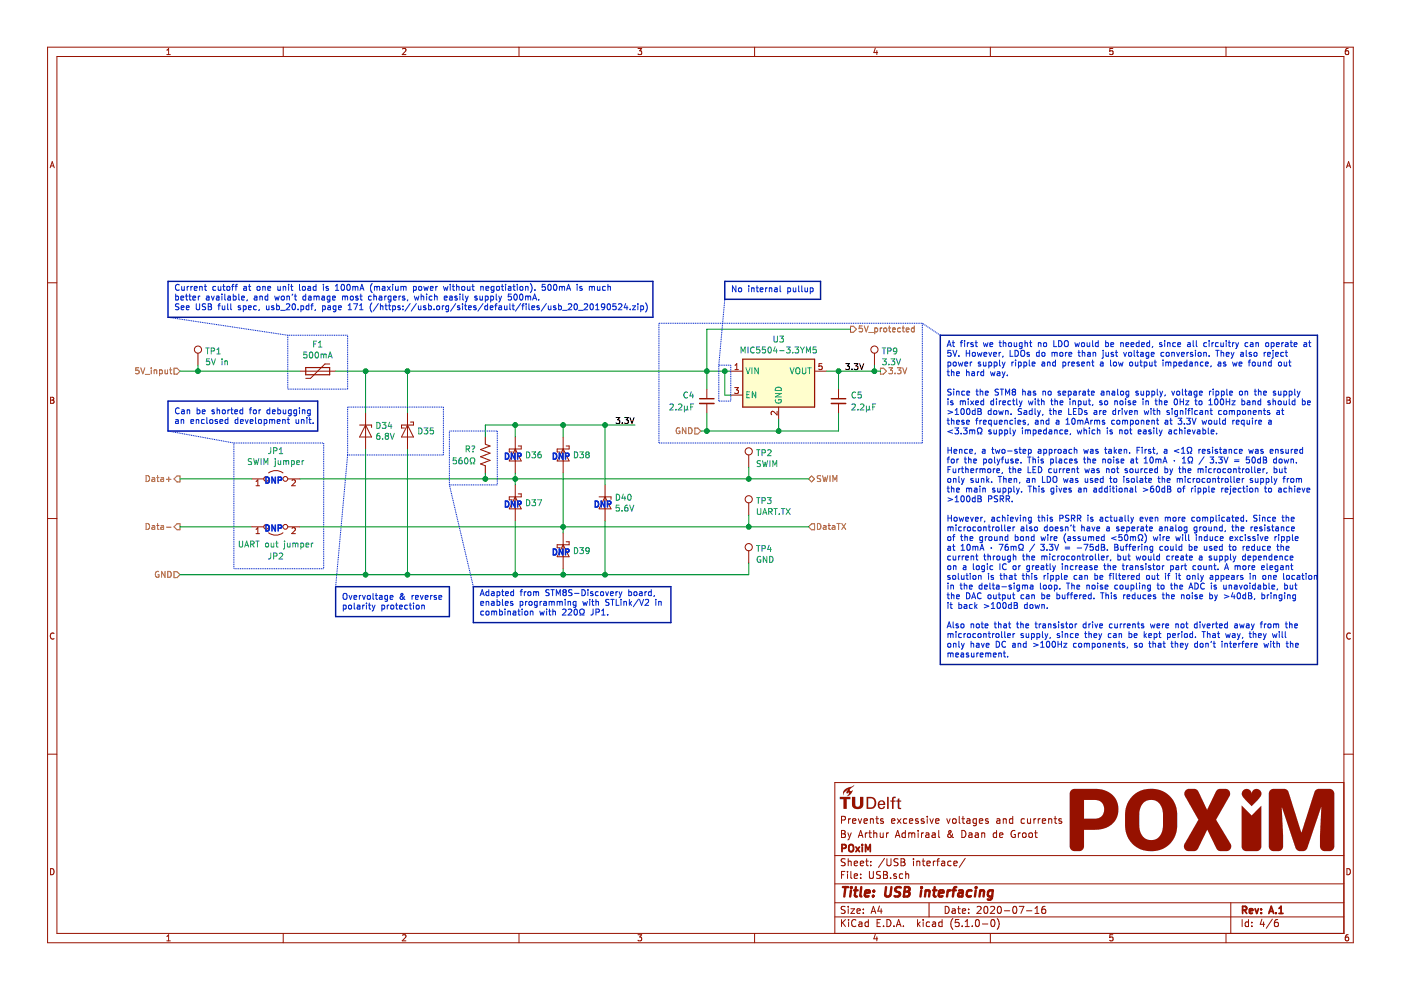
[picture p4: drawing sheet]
EESchema Schematic File Version 4
LIBS:POxiM-wristcomputer-cache
EELAYER 29 0
EELAYER END
$Descr A4 11693 8268
encoding utf-8
Sheet 4 6
Title "USB interfacing"
Date "2020-07-16"
Rev "A.1"
Comp "POxiM"
Comment1 "By Arthur Admiraal & Daan de Groot"
Comment2 "Prevents excessive voltages and currents"
Comment3 ""
Comment4 ""
$EndDescr
Text HLabel 1500 3100 0    50   Input ~ 0
5V_input
Text HLabel 1500 4400 0    50   Output ~ 0
Data-
Text HLabel 1500 4800 0    50   Input ~ 0
GND
Text HLabel 6750 4000 2    50   BiDi ~ 0
SWIM
$Comp
L Device:Polyfuse F1
U 1 1
P 2650 3100
F 0 "F1" V 2425 3100 50  0000 C CNN
F 1 "500mA" V 2516 3100 50  0000 C CNN
F 2 "Resistor_SMD:R_1812_4532Metric" H 2700 2900 50  0001 L CNN
F 3 "${KIPRJMOD}/Datasheets/0ZCG_Nov2016-1132141.pdf" H 2650 3100 50  0001 C CNN
F 4 "530-0ZCG0050FF2C" H -2350 -150 50  0001 C CNN "Order number"
F 5 "0ZCG0050FF2C " H -2350 -150 50  0001 C CNN "Part number"
F 6 "Mouser" H -2350 -150 50  0001 C CNN "Supplier"
F 7 "https://nl.mouser.com/ProductDetail/Bel-Fuse/0ZCG0050FF2C?qs=sGAEpiMZZMsgjL4JkW1EEcd%252Bb5fzYQwTN3%252BBvCLJLX%252B5PWZvY0sqIg%3D%3D" H -2350 -150 50  0001 C CNN "Link"
F 8 "Used for under- and overvoltage protection and overcurrent protection." H -1250 0   50  0001 C CNN "Notes"
	1    2650 3100
	0    1    1    0   
$EndComp
$Comp
L Device:D_Zener D34
U 1 1
P 3050 3600
F 0 "D34" V 3004 3680 50  0000 L CNN
F 1 "6.8V" V 3095 3680 50  0000 L CNN
F 2 "POxiM-uncategorised:D_SOD-123" H 3050 3600 50  0001 C CNN
F 3 "${KIPRJMOD}/Datasheets/vishay_mmsz52251-1211520.pdf" H 3050 3600 50  0001 C CNN
F 4 "78-MMSZ5235C-E3-08" H -2650 -150 50  0001 C CNN "Order number"
F 5 "MMSZ5235C-E3-08" H -2650 -150 50  0001 C CNN "Part number"
F 6 "Mouser" H -2650 -150 50  0001 C CNN "Supplier"
F 7 "https://nl.mouser.com/ProductDetail/Vishay-Semiconductors/MMSZ5235C-E3-08?qs=%2Fha2pyFadujV4RO4S1waElb5dV%252B%252B64uy%252BMxGR3Uu3OLRSQj%252BNF3A9w6RObocYX7m" H -2650 -150 50  0001 C CNN "Link"
F 8 "Used for overvoltage protection. Ensure leakage current is <0.1mA at 5.5V." H -2650 -150 50  0001 C CNN "Notes"
	1    3050 3600
	0    1    1    0   
$EndComp
Wire Wire Line
	2800 3100 3050 3100
Wire Wire Line
	3050 3100 3050 3450
Wire Wire Line
	3050 3750 3050 4800
Text HLabel 7100 2750 2    50   Output ~ 0
5V_protected
Wire Wire Line
	1500 3100 1650 3100
Text HLabel 1500 4000 0    50   Output ~ 0
Data+
Text HLabel 6750 4400 2    50   Input ~ 0
DataTX
Wire Wire Line
	3400 3750 3400 4800
Wire Wire Line
	3400 3450 3400 3100
Wire Wire Line
	1500 4000 2100 4000
Wire Wire Line
	1500 4400 2100 4400
$Comp
L Device:D_Schottky D35
U 1 1
P 3400 3600
AR Path="/5EBC5C8E/5EC1DBE1" Ref="D35"  Part="1" 
AR Path="/5EBC342A/5EC1DBE1" Ref="D?"  Part="1" 
F 0 "D35" V 3400 3680 50  0000 L CNN
F 1 "Schottky" V 3445 3680 50  0001 L CNN
F 2 "POxiM-uncategorised:D_SOD-323" H 3400 3600 50  0001 C CNN
F 3 "${KIPRJMOD}/Datasheets/Infineon-BAS3010ASERIES-DS-v01_01-en-1226012.pdf" H 3400 3600 50  0001 C CNN
F 4 "726-BAS3010A03WE632" H -2800 -150 50  0001 C CNN "Order number"
F 5 "BAS3010A03WE6327XT" H -2800 -150 50  0001 C CNN "Part number"
F 6 "Mouser" H -2800 -150 50  0001 C CNN "Supplier"
F 7 "Used for reverse polarity protection, forward voltage should be lower than µC ESD protection Vf." H -2800 -150 50  0001 C CNN "Notes"
F 8 "https://nl.mouser.com/ProductDetail/Infineon-Technologies/BAS3010A03WE6327XT?qs=6QXTaorEuHthvzrroBEBiQ%3D%3D" H -2800 -150 50  0001 C CNN "Link"
	1    3400 3600
	0    1    1    0   
$EndComp
Wire Notes Line
	1950 3700 2700 3700
Wire Notes Line
	2700 3700 2700 4750
Wire Notes Line
	2700 4750 1950 4750
Wire Notes Line
	1950 4750 1950 3700
$Comp
L Jumper:Jumper_2_Open JP2
U 1 1
P 2300 4400
F 0 "JP2" H 2300 4650 50  0000 C CNN
F 1 "UART out jumper" H 2300 4550 50  0000 C CNN
F 2 "POxiM-uncategorised:R_0805_2012Metric_0603_1608Metric" H 2300 4400 50  0001 C CNN
F 3 "${KIPRJMOD}/Datasheets/AOA0000C301-1488782.pdf" H 2300 4400 50  0001 C CNN
F 4 "ERJ-3GEYJ561V" H 2300 4400 50  0001 C CNN "Part number"
F 5 "667-ERJ-3GEYJ561V" H 2300 4400 50  0001 C CNN "Order number"
F 6 "Mouser" H 2300 4400 50  0001 C CNN "Supplier"
F 7 "https://nl.mouser.com/ProductDetail/Panasonic/ERJ-3GEYJ561V?qs=sGAEpiMZZMtlubZbdhIBIDkNbKahCB4%252B6KNOdheeNIE%3D" H 2300 4400 50  0001 C CNN "Link"
F 8 "DNP, used only for debugging" H -2350 -100 50  0001 C CNN "Notes"
	1    2300 4400
	1    0    0    1   
$EndComp
Text Notes 1450 3550 0    50   ~ 0
Can be shorted for debugging\nan enclosed development unit.
Wire Notes Line
	2900 3400 3700 3400
Wire Notes Line
	3700 3400 3700 3800
Wire Notes Line
	3700 3800 2900 3800
Wire Notes Line
	2900 3800 2900 3400
Wire Notes Line
	2400 2800 2400 3250
Wire Notes Line
	2400 3250 2900 3250
Wire Notes Line
	2900 3250 2900 2800
Wire Notes Line
	2900 2800 2400 2800
Wire Notes Line
	1400 2650 2400 2800
Wire Bus Line
	5450 2650 1400 2650
Wire Bus Line
	1400 3350 1400 3600
Wire Bus Line
	1400 3600 2650 3600
Wire Bus Line
	2650 3350 1400 3350
Wire Bus Line
	2650 3350 2650 3600
Wire Notes Line
	1400 3600 1950 3700
Text Notes 2850 5100 0    50   ~ 0
Overvoltage & reverse\npolarity protection
Wire Bus Line
	2800 4900 2800 5150
Wire Bus Line
	2800 5150 3750 5150
Wire Bus Line
	3750 5150 3750 4900
Wire Bus Line
	3750 4900 2800 4900
Wire Notes Line
	2800 4900 2900 3800
Wire Bus Line
	1400 2650 1400 2350
Wire Bus Line
	5450 2350 5450 2650
Wire Bus Line
	1400 2350 5450 2350
Text Notes 1450 2600 0    50   ~ 0
Current cutoff at one unit load is 100mA (maxium power without negotiation). 500mA is much \nbetter available, and won’t damage most chargers, which easily supply 500mA.\nSee USB full spec, usb_20.pdf, page 171 (/https://usb.org/sites/default/files/usb_20_20190524.zip)
$Comp
L Connector:TestPoint TP?
U 1 1
P 6250 3900
AR Path="/5EBC558F/5F6B5998" Ref="TP?"  Part="1" 
AR Path="/5EBC5C8E/5F6B5998" Ref="TP2"  Part="1" 
F 0 "TP2" H 6308 4018 50  0000 L CNN
F 1 "SWIM" H 6308 3927 50  0000 L CNN
F 2 "POxiM-uncategorised:TestPoint_THTPad_D1.0mm_Drill0.5mm" H 6450 3900 50  0001 C CNN
F 3 "~" H 6450 3900 50  0001 C CNN
F 4 "~" H 0   0   50  0001 C CNN "Link"
F 5 "SHOULD NOT BE ON BOM" H 0   0   50  0001 C CNN "Notes"
F 6 "~" H 0   0   50  0001 C CNN "Order number"
F 7 "~" H 0   0   50  0001 C CNN "Part number"
F 8 "~" H 0   0   50  0001 C CNN "Supplier"
	1    6250 3900
	1    0    0    -1  
$EndComp
$Comp
L Connector:TestPoint TP?
U 1 1
P 6250 4700
AR Path="/5EBC558F/5F6B599F" Ref="TP?"  Part="1" 
AR Path="/5EBC5C8E/5F6B599F" Ref="TP4"  Part="1" 
F 0 "TP4" H 6192 4818 50  0000 R CNN
F 1 "GND" H 6192 4727 50  0000 R CNN
F 2 "POxiM-uncategorised:TestPoint_THTPad_D1.0mm_Drill0.5mm" H 6450 4700 50  0001 C CNN
F 3 "~" H 6450 4700 50  0001 C CNN
F 4 "~" H 0   100 50  0001 C CNN "Link"
F 5 "SHOULD NOT BE ON BOM" H 0   100 50  0001 C CNN "Notes"
F 6 "~" H 0   100 50  0001 C CNN "Order number"
F 7 "~" H 0   100 50  0001 C CNN "Part number"
F 8 "~" H 0   100 50  0001 C CNN "Supplier"
	1    6250 4700
	-1   0    0    -1  
$EndComp
Wire Wire Line
	6250 3900 6250 4000
Wire Wire Line
	6250 4000 6750 4000
$Comp
L Connector:TestPoint TP?
U 1 1
P 6250 4300
AR Path="/5EBC558F/5F6B6673" Ref="TP?"  Part="1" 
AR Path="/5EBC5C8E/5F6B6673" Ref="TP3"  Part="1" 
F 0 "TP3" H 6308 4418 50  0000 L CNN
F 1 "UART.TX" H 6308 4327 50  0000 L CNN
F 2 "POxiM-uncategorised:TestPoint_THTPad_D1.0mm_Drill0.5mm" H 6450 4300 50  0001 C CNN
F 3 "~" H 6450 4300 50  0001 C CNN
F 4 "~" H 0   50  50  0001 C CNN "Link"
F 5 "SHOULD NOT BE ON BOM" H 0   50  50  0001 C CNN "Notes"
F 6 "~" H 0   50  50  0001 C CNN "Order number"
F 7 "~" H 0   50  50  0001 C CNN "Part number"
F 8 "~" H 0   50  50  0001 C CNN "Supplier"
	1    6250 4300
	1    0    0    -1  
$EndComp
Wire Wire Line
	6250 4300 6250 4400
Wire Wire Line
	6250 4400 6750 4400
Wire Wire Line
	6250 4700 6250 4800
$Comp
L Connector:TestPoint TP?
U 1 1
P 1650 3050
AR Path="/5EBC558F/5F6B9264" Ref="TP?"  Part="1" 
AR Path="/5EBC5C8E/5F6B9264" Ref="TP1"  Part="1" 
F 0 "TP1" H 1708 3168 50  0000 L CNN
F 1 "5V in" H 1708 3077 50  0000 L CNN
F 2 "POxiM-uncategorised:TestPoint_THTPad_D1.0mm_Drill0.5mm" H 1850 3050 50  0001 C CNN
F 3 "~" H 1850 3050 50  0001 C CNN
F 4 "~" H -1250 0   50  0001 C CNN "Link"
F 5 "SHOULD NOT BE ON BOM" H -1250 0   50  0001 C CNN "Notes"
F 6 "~" H -1250 0   50  0001 C CNN "Order number"
F 7 "~" H -1250 0   50  0001 C CNN "Part number"
F 8 "~" H -1250 0   50  0001 C CNN "Supplier"
	1    1650 3050
	1    0    0    -1  
$EndComp
Wire Wire Line
	1650 3050 1650 3100
Connection ~ 1650 3100
Wire Wire Line
	1650 3100 2500 3100
$Comp
L Regulator_Linear:MIC5504-3.3YM5 U3
U 1 1
P 6500 3200
F 0 "U3" H 6500 3567 50  0000 C CNN
F 1 "MIC5504-3.3YM5" H 6500 3476 50  0000 C CNN
F 2 "Package_TO_SOT_SMD:SOT-23-5" H 6500 2800 50  0001 C CNN
F 3 "${KIPRJMOD}/Datasheets/MIC550X-1082389.pdf" H 6250 3450 50  0001 C CNN
F 4 "MIC5504-3.3YM5-TR" H 6500 3200 50  0001 C CNN "Part number"
F 5 "998-MIC5504-3.3YM5TR" H 6500 3200 50  0001 C CNN "Order number"
F 6 "Mouser" H 6500 3200 50  0001 C CNN "Supplier"
F 7 "3.3V, dropout <1V, output impedance <1Ω, >60dB PSRR" H 6500 3200 50  0001 C CNN "Notes"
F 8 "https://nl.mouser.com/ProductDetail/Microchip-Technology-Micrel/MIC5504-33YM5-TR?qs=%2Fha2pyFaduiQSwwJX7b6pPG5HoOt4HuL%2Fi3xzYFEJnvNhOYJx3yuOz%2Fwm%2F7g6yjh" H 6500 3200 50  0001 C CNN "Link"
	1    6500 3200
	1    0    0    -1  
$EndComp
Text HLabel 7350 3100 2    50   Output ~ 0
3.3V
Wire Wire Line
	7350 3100 7300 3100
$Comp
L Device:C_Small C?
U 1 1
P 7000 3350
AR Path="/5EBC558F/5F70BC67" Ref="C?"  Part="1" 
AR Path="/5EBC5C8E/5F70BC67" Ref="C5"  Part="1" 
F 0 "C5" H 7100 3400 50  0000 L CNN
F 1 "2.2µF" H 7100 3300 50  0000 L CNN
F 2 "POxiM-uncategorised:C_0805_2012Metric_0603_1608Metric" H 7000 3350 50  0001 C CNN
F 3 "${KIPRJMOD}/Datasheets/murata_03122018_GCM_Series-1310150.pdf" H 7000 3350 50  0001 C CNN
F 4 "Mouser" H 2300 700 50  0001 C CNN "Supplier"
F 5 "5V bulk decoupling capacitance. Value non-critical. X7R, >10V, AEC-Q200" H 2300 700 50  0001 C CNN "Notes"
F 6 "https://nl.mouser.com/ProductDetail/Murata-Electronics/GCM21BR71E225KA73L?qs=aEuGZpxfbxXYW28lkhxT3w%3D%3D" H 0   0   50  0001 C CNN "Link"
F 7 "81-GCM21BR71E225KA3L" H 0   0   50  0001 C CNN "Order number"
F 8 "GCM21BR71E225KA73L " H 0   0   50  0001 C CNN "Part number"
	1    7000 3350
	1    0    0    -1  
$EndComp
$Comp
L Device:C_Small C?
U 1 1
P 5900 3350
AR Path="/5EBC558F/5F70C49A" Ref="C?"  Part="1" 
AR Path="/5EBC5C8E/5F70C49A" Ref="C4"  Part="1" 
F 0 "C4" H 6000 3400 50  0000 L CNN
F 1 "2.2µF" H 6000 3300 50  0000 L CNN
F 2 "POxiM-uncategorised:C_0805_2012Metric_0603_1608Metric" H 5900 3350 50  0001 C CNN
F 3 "${KIPRJMOD}/Datasheets/murata_03122018_GCM_Series-1310150.pdf" H 5900 3350 50  0001 C CNN
F 4 "Mouser" H 1200 700 50  0001 C CNN "Supplier"
F 5 "5V bulk decoupling capacitance. Value non-critical. X7R, >10V, AEC-Q200" H 1200 700 50  0001 C CNN "Notes"
F 6 "https://nl.mouser.com/ProductDetail/Murata-Electronics/GCM21BR71E225KA73L?qs=aEuGZpxfbxXYW28lkhxT3w%3D%3D" H 0   0   50  0001 C CNN "Link"
F 7 "81-GCM21BR71E225KA3L" H 0   0   50  0001 C CNN "Order number"
F 8 "GCM21BR71E225KA73L " H 0   0   50  0001 C CNN "Part number"
	1    5900 3350
	-1   0    0    -1  
$EndComp
Wire Wire Line
	6500 3500 6500 3600
Wire Wire Line
	6500 3600 7000 3600
Wire Wire Line
	7000 3600 7000 3450
Wire Wire Line
	7000 3250 7000 3100
Connection ~ 7000 3100
Wire Wire Line
	7000 3100 6900 3100
Wire Wire Line
	6100 3100 6050 3100
Wire Wire Line
	5900 3100 5900 3250
Wire Wire Line
	5900 3450 5900 3600
Wire Wire Line
	5900 3600 6500 3600
Connection ~ 6500 3600
Wire Wire Line
	7100 2750 5900 2750
Wire Wire Line
	5850 3600 5900 3600
Connection ~ 5900 3600
Connection ~ 5900 3100
Wire Wire Line
	5900 3100 5900 2750
Text Notes 7900 5500 0    50   ~ 0
At first we thought no LDO would be needed, since all circuitry can operate at \n5V. However, LDOs do more than just voltage conversion. They also reject \npower supply ripple and present a low output impedance, as we found out \nthe hard way.\n\nSince the STM8 has no separate analog supply, voltage ripple on the supply \nis mixed directly with the input, so noise in the 0Hz to 100Hz band should be \n>100dB down. Sadly, the LEDs are driven with significant components at \nthese frequencies, and a 10mArms component at 3.3V would require a \n<3.3mΩ supply impedance, which is not easily achievable.\n\nHence, a two-step approach was taken. First, a <1Ω resistance was ensured \nfor the polyfuse. This places the noise at 10mA · 1Ω / 3.3V = 50dB down. \nFurthermore, the LED current was not sourced by the microcontroller, but \nonly sunk. Then, an LDO was used to isolate the microcontroller supply from \nthe main supply. This gives an additional >60dB of ripple rejection to achieve \n>100dB PSRR.\n\nHowever, achieving this PSRR is actually even more complicated. Since the \nmicrocontroller also doesn’t have a seperate analog ground, the resistance \nof the ground bond wire (assumed <50mΩ) wire will induce excissive ripple \nat 10mA · 76mΩ / 3.3V = -75dB. Buffering could be used to reduce the \ncurrent through the microcontroller, but would create a supply dependence \non a logic IC or greatly increase the transistor part count. A more elegant \nsolution is that this ripple can be filtered out if it only appears in one location \nin the delta-sigma loop. The noise coupling to the ADC is unavoidable, but \nthe DAC output can be buffered. This reduces the noise by >40dB, bringing \nit back >100dB down.\n\nAlso note that the transistor drive currents were not diverted away from the \nmicrocontroller supply, since they can be kept period. That way, they will \nonly have DC and >100Hz components, so that they don’t interfere with the \nmeasurement.
Wire Notes Line
	7700 2700 7700 3700
Wire Notes Line
	7700 3700 5500 3700
Wire Notes Line
	5500 3700 5500 2700
Wire Notes Line
	5500 2700 7700 2700
Wire Bus Line
	7850 2800 11000 2800
Wire Bus Line
	11000 2800 11000 5550
Wire Bus Line
	11000 5550 7850 5550
Wire Bus Line
	7850 5550 7850 2800
Wire Notes Line
	7850 2800 7700 2700
Connection ~ 3050 3100
Connection ~ 3050 4800
Wire Wire Line
	3050 4800 1500 4800
Connection ~ 3400 3100
Connection ~ 3400 4800
Wire Wire Line
	3050 4800 3400 4800
Wire Wire Line
	3050 3100 3400 3100
Wire Wire Line
	3400 3100 5900 3100
$Comp
L Device:D_Schottky D37
U 1 1
P 4300 4200
AR Path="/5EBC5C8E/5F0C07B4" Ref="D37"  Part="1" 
AR Path="/5EBC342A/5F0C07B4" Ref="D?"  Part="1" 
F 0 "D37" V 4300 4280 50  0000 L CNN
F 1 "Schottky" V 4345 4280 50  0001 L CNN
F 2 "POxiM-uncategorised:D_SOD-323" H 4300 4200 50  0001 C CNN
F 3 "${KIPRJMOD}/Datasheets/Infineon-BAS3010ASERIES-DS-v01_01-en-1226012.pdf" H 4300 4200 50  0001 C CNN
F 4 "726-BAS3010A03WE632" H -1900 450 50  0001 C CNN "Order number"
F 5 "BAS3010A03WE6327XT" H -1900 450 50  0001 C CNN "Part number"
F 6 "Mouser" H -1900 450 50  0001 C CNN "Supplier"
F 7 "DNP. Used for overvoltage protection of data readout. Used for reverse polarity protection, forward voltage should be lower than µC ESD protection Vf." H -1900 450 50  0001 C CNN "Notes"
F 8 "https://nl.mouser.com/ProductDetail/Infineon-Technologies/BAS3010A03WE6327XT?qs=6QXTaorEuHthvzrroBEBiQ%3D%3D" H -1900 450 50  0001 C CNN "Link"
	1    4300 4200
	0    1    1    0   
$EndComp
Wire Wire Line
	4300 4050 4300 4000
Wire Wire Line
	4300 4350 4300 4800
Text Notes 4200 4250 0    50   ~ 10
DNP
$Comp
L Device:D_Schottky D39
U 1 1
P 4700 4600
AR Path="/5EBC5C8E/5F0CAC6D" Ref="D39"  Part="1" 
AR Path="/5EBC342A/5F0CAC6D" Ref="D?"  Part="1" 
F 0 "D39" V 4700 4680 50  0000 L CNN
F 1 "Schottky" V 4745 4680 50  0001 L CNN
F 2 "POxiM-uncategorised:D_SOD-323" H 4700 4600 50  0001 C CNN
F 3 "${KIPRJMOD}/Datasheets/Infineon-BAS3010ASERIES-DS-v01_01-en-1226012.pdf" H 4700 4600 50  0001 C CNN
F 4 "726-BAS3010A03WE632" H -1500 850 50  0001 C CNN "Order number"
F 5 "BAS3010A03WE6327XT" H -1500 850 50  0001 C CNN "Part number"
F 6 "Mouser" H -1500 850 50  0001 C CNN "Supplier"
F 7 "DNP. Used for overvoltage protection of data readout. Used for reverse polarity protection, forward voltage should be lower than µC ESD protection Vf." H -1500 850 50  0001 C CNN "Notes"
F 8 "https://nl.mouser.com/ProductDetail/Infineon-Technologies/BAS3010A03WE6327XT?qs=6QXTaorEuHthvzrroBEBiQ%3D%3D" H -1500 850 50  0001 C CNN "Link"
	1    4700 4600
	0    1    1    0   
$EndComp
Text Notes 4600 4650 0    50   ~ 10
DNP
Wire Wire Line
	4700 4450 4700 4400
Wire Wire Line
	4700 4750 4700 4800
Connection ~ 4700 4400
Wire Wire Line
	4700 4400 6250 4400
Connection ~ 4700 4800
Wire Wire Line
	4700 4800 5050 4800
Wire Wire Line
	2500 4400 4700 4400
Connection ~ 4300 4000
Wire Wire Line
	4300 4000 6250 4000
Wire Wire Line
	4300 4800 4700 4800
Wire Wire Line
	2500 4000 4050 4000
Wire Wire Line
	3400 4800 4300 4800
$Comp
L Device:D_Schottky D36
U 1 1
P 4300 3800
AR Path="/5EBC5C8E/5F0D0956" Ref="D36"  Part="1" 
AR Path="/5EBC342A/5F0D0956" Ref="D?"  Part="1" 
F 0 "D36" V 4300 3880 50  0000 L CNN
F 1 "Schottky" V 4345 3880 50  0001 L CNN
F 2 "POxiM-uncategorised:D_SOD-323" H 4300 3800 50  0001 C CNN
F 3 "${KIPRJMOD}/Datasheets/Infineon-BAS3010ASERIES-DS-v01_01-en-1226012.pdf" H 4300 3800 50  0001 C CNN
F 4 "726-BAS3010A03WE632" H -1900 50  50  0001 C CNN "Order number"
F 5 "BAS3010A03WE6327XT" H -1900 50  50  0001 C CNN "Part number"
F 6 "Mouser" H -1900 50  50  0001 C CNN "Supplier"
F 7 "DNP. Used for overvoltage protection of data readout. Used for reverse polarity protection, forward voltage should be lower than µC ESD protection Vf." H -1900 50  50  0001 C CNN "Notes"
F 8 "https://nl.mouser.com/ProductDetail/Infineon-Technologies/BAS3010A03WE6327XT?qs=6QXTaorEuHthvzrroBEBiQ%3D%3D" H -1900 50  50  0001 C CNN "Link"
	1    4300 3800
	0    1    1    0   
$EndComp
Text Notes 4200 3850 0    50   ~ 10
DNP
$Comp
L Device:D_Schottky D38
U 1 1
P 4700 3800
AR Path="/5EBC5C8E/5F0D1C84" Ref="D38"  Part="1" 
AR Path="/5EBC342A/5F0D1C84" Ref="D?"  Part="1" 
F 0 "D38" V 4700 3880 50  0000 L CNN
F 1 "Schottky" V 4745 3880 50  0001 L CNN
F 2 "POxiM-uncategorised:D_SOD-323" H 4700 3800 50  0001 C CNN
F 3 "${KIPRJMOD}/Datasheets/Infineon-BAS3010ASERIES-DS-v01_01-en-1226012.pdf" H 4700 3800 50  0001 C CNN
F 4 "726-BAS3010A03WE632" H -1500 50  50  0001 C CNN "Order number"
F 5 "BAS3010A03WE6327XT" H -1500 50  50  0001 C CNN "Part number"
F 6 "Mouser" H -1500 50  50  0001 C CNN "Supplier"
F 7 "DNP. Used for overvoltage protection of data readout. Used for reverse polarity protection, forward voltage should be lower than µC ESD protection Vf." H -1500 50  50  0001 C CNN "Notes"
F 8 "https://nl.mouser.com/ProductDetail/Infineon-Technologies/BAS3010A03WE6327XT?qs=6QXTaorEuHthvzrroBEBiQ%3D%3D" H -1500 50  50  0001 C CNN "Link"
	1    4700 3800
	0    1    1    0   
$EndComp
Text Notes 4600 3850 0    50   ~ 10
DNP
Wire Wire Line
	4300 3950 4300 4000
Wire Wire Line
	4700 3950 4700 4400
Connection ~ 6250 4000
Connection ~ 6250 4400
Wire Wire Line
	5300 3550 5050 3550
Wire Wire Line
	4300 3550 4300 3650
Wire Wire Line
	4700 3650 4700 3550
Connection ~ 4700 3550
Wire Wire Line
	4700 3550 4300 3550
$Comp
L Device:D_Zener D40
U 1 1
P 5050 4200
F 0 "D40" V 5004 4280 50  0000 L CNN
F 1 "5.6V" V 5095 4280 50  0000 L CNN
F 2 "POxiM-uncategorised:D_SOD-123" H 5050 4200 50  0001 C CNN
F 3 "${KIPRJMOD}/Datasheets/vishay_mmsz52251-1211520.pdf" H 5050 4200 50  0001 C CNN
F 4 "78-MMSZ5232C-E3-08" H -650 450 50  0001 C CNN "Order number"
F 5 "MMSZ5232C-E3-08" H -650 450 50  0001 C CNN "Part number"
F 6 "Mouser" H -650 450 50  0001 C CNN "Supplier"
F 7 "https://nl.mouser.com/ProductDetail/Vishay-Semiconductors/MMSZ5232C-E3-08?qs=%2Fha2pyFadujV4RO4S1waElrskodFKnVuVw%2FELOrQPdgWcjbjc7olfoLGMBZkjhX9" H -650 450 50  0001 C CNN "Link"
F 8 "DNP. Used for overvoltage protection of data readout. Ensure leakage current is <0.1mA at 3.3V." H -650 450 50  0001 C CNN "Notes"
	1    5050 4200
	0    1    1    0   
$EndComp
Text Notes 4950 4250 0    50   ~ 10
DNP
Wire Wire Line
	5050 4050 5050 3550
Connection ~ 5050 3550
Wire Wire Line
	5050 3550 4700 3550
Wire Wire Line
	5050 4350 5050 4800
Connection ~ 5050 4800
Wire Wire Line
	5050 4800 6250 4800
Text HLabel 5850 3600 0    50   Input ~ 0
GND
Text Label 7050 3100 0    50   ~ 0
3.3V
Text Label 5300 3550 2    50   ~ 0
3.3V
$Comp
L Connector:TestPoint TP?
U 1 1
P 7300 3050
AR Path="/5EBC558F/5F45D717" Ref="TP?"  Part="1" 
AR Path="/5EBC5C8E/5F45D717" Ref="TP9"  Part="1" 
F 0 "TP9" H 7358 3168 50  0000 L CNN
F 1 "3.3V" H 7358 3077 50  0000 L CNN
F 2 "POxiM-uncategorised:TestPoint_THTPad_D1.0mm_Drill0.5mm" H 7500 3050 50  0001 C CNN
F 3 "~" H 7500 3050 50  0001 C CNN
F 4 "~" H 4400 0   50  0001 C CNN "Link"
F 5 "SHOULD NOT BE ON BOM" H 4400 0   50  0001 C CNN "Notes"
F 6 "~" H 4400 0   50  0001 C CNN "Order number"
F 7 "~" H 4400 0   50  0001 C CNN "Part number"
F 8 "~" H 4400 0   50  0001 C CNN "Supplier"
	1    7300 3050
	1    0    0    -1  
$EndComp
Wire Wire Line
	7300 3050 7300 3100
Connection ~ 7300 3100
Wire Wire Line
	7300 3100 7000 3100
Wire Wire Line
	6100 3300 6050 3300
Wire Wire Line
	6050 3300 6050 3100
Connection ~ 6050 3100
Wire Wire Line
	6050 3100 5900 3100
Text Notes 6100 2450 0    50   ~ 0
No internal pullup
Wire Notes Line
	6000 3050 6100 3050
Wire Notes Line
	6100 3050 6100 3350
Wire Notes Line
	6100 3350 6000 3350
Wire Notes Line
	6000 3350 6000 3050
Wire Bus Line
	6050 2350 6850 2350
Wire Bus Line
	6850 2350 6850 2500
Wire Bus Line
	6850 2500 6050 2500
Wire Bus Line
	6050 2500 6050 2350
Wire Notes Line
	6000 3050 6050 2500
$Comp
L Jumper:Jumper_2_Open JP1
U 1 1
P 2300 4000
F 0 "JP1" H 2300 4235 50  0000 C CNN
F 1 "SWIM jumper" H 2300 4144 50  0000 C CNN
F 2 "POxiM-uncategorised:R_0805_2012Metric_0603_1608Metric" H 2300 4000 50  0001 C CNN
F 3 "${KIPRJMOD}/Datasheets/AOA0000C301-1488782.pdf" H 2300 4000 50  0001 C CNN
F 4 "ERJ-3GEYJ561V" H 2300 4000 50  0001 C CNN "Part number"
F 5 "667-ERJ-3GEYJ561V" H 2300 4000 50  0001 C CNN "Order number"
F 6 "Mouser" H 2300 4000 50  0001 C CNN "Supplier"
F 7 "https://nl.mouser.com/ProductDetail/Panasonic/ERJ-3GEYJ561V?qs=sGAEpiMZZMtlubZbdhIBIDkNbKahCB4%252B6KNOdheeNIE%3D" H 2300 4000 50  0001 C CNN "Link"
F 8 "DNP, used only for debugging" H -2350 -150 50  0001 C CNN "Notes"
	1    2300 4000
	1    0    0    -1  
$EndComp
Text Notes 2200 4050 0    50   ~ 10
DNP
Text Notes 2200 4450 0    50   ~ 10
DNP
Connection ~ 4300 4800
$Comp
L Device:R_US R?
U 1 1
P 4050 3800
AR Path="/5EBC562E/5F15D270" Ref="R?"  Part="1" 
AR Path="/5EBC558F/5F15D270" Ref="R?"  Part="1" 
AR Path="/5EBC342A/5F15D270" Ref="R?"  Part="1" 
AR Path="/5EBC5C8E/5F15D270" Ref="R?"  Part="1" 
F 0 "R?" H 3975 3850 50  0000 R CNN
F 1 "560Ω" H 3975 3750 50  0000 R CNN
F 2 "POxiM-uncategorised:R_0805_2012Metric_0603_1608Metric" H 4050 3800 50  0001 C CNN
F 3 "${KIPRJMOD}/Datasheets/AOA0000C301-1488782.pdf" H 4050 3800 50  0001 C CNN
F 4 "https://nl.mouser.com/ProductDetail/Panasonic/ERJ-3GEYJ561V?qs=sGAEpiMZZMtlubZbdhIBIDkNbKahCB4%252B6KNOdheeNIE%3D" H 1800 -300 50  0001 C CNN "Link"
F 5 "Sets display LED current. Value critical. <5%, AEC-Q200" H 1800 -300 50  0001 C CNN "Notes"
F 6 "667-ERJ-3GEYJ561V" H 1800 -300 50  0001 C CNN "Order number"
F 7 "ERJ-3GEYJ561V" H 1800 -300 50  0001 C CNN "Part number"
F 8 "Mouser" H 1800 -300 50  0001 C CNN "Supplier"
	1    4050 3800
	1    0    0    -1  
$EndComp
Wire Wire Line
	4300 3550 4050 3550
Wire Wire Line
	4050 3550 4050 3650
Connection ~ 4300 3550
Wire Wire Line
	4050 3950 4050 4000
Connection ~ 4050 4000
Wire Wire Line
	4050 4000 4300 4000
Wire Notes Line
	3750 3600 4150 3600
Wire Notes Line
	4150 3600 4150 4050
Wire Notes Line
	4150 4050 3750 4050
Wire Notes Line
	3750 4050 3750 3600
Text Notes 4000 5150 0    50   ~ 0
Adapted from STM8S-Discovery board,\nenables programming with STLink/V2 in\ncombination with 220Ω JP1.
Wire Bus Line
	3950 4900 5600 4900
Wire Bus Line
	5600 4900 5600 5200
Wire Bus Line
	5600 5200 3950 5200
Wire Bus Line
	3950 5200 3950 4900
Wire Notes Line
	3950 4900 3750 4050
$EndSCHEMATC
